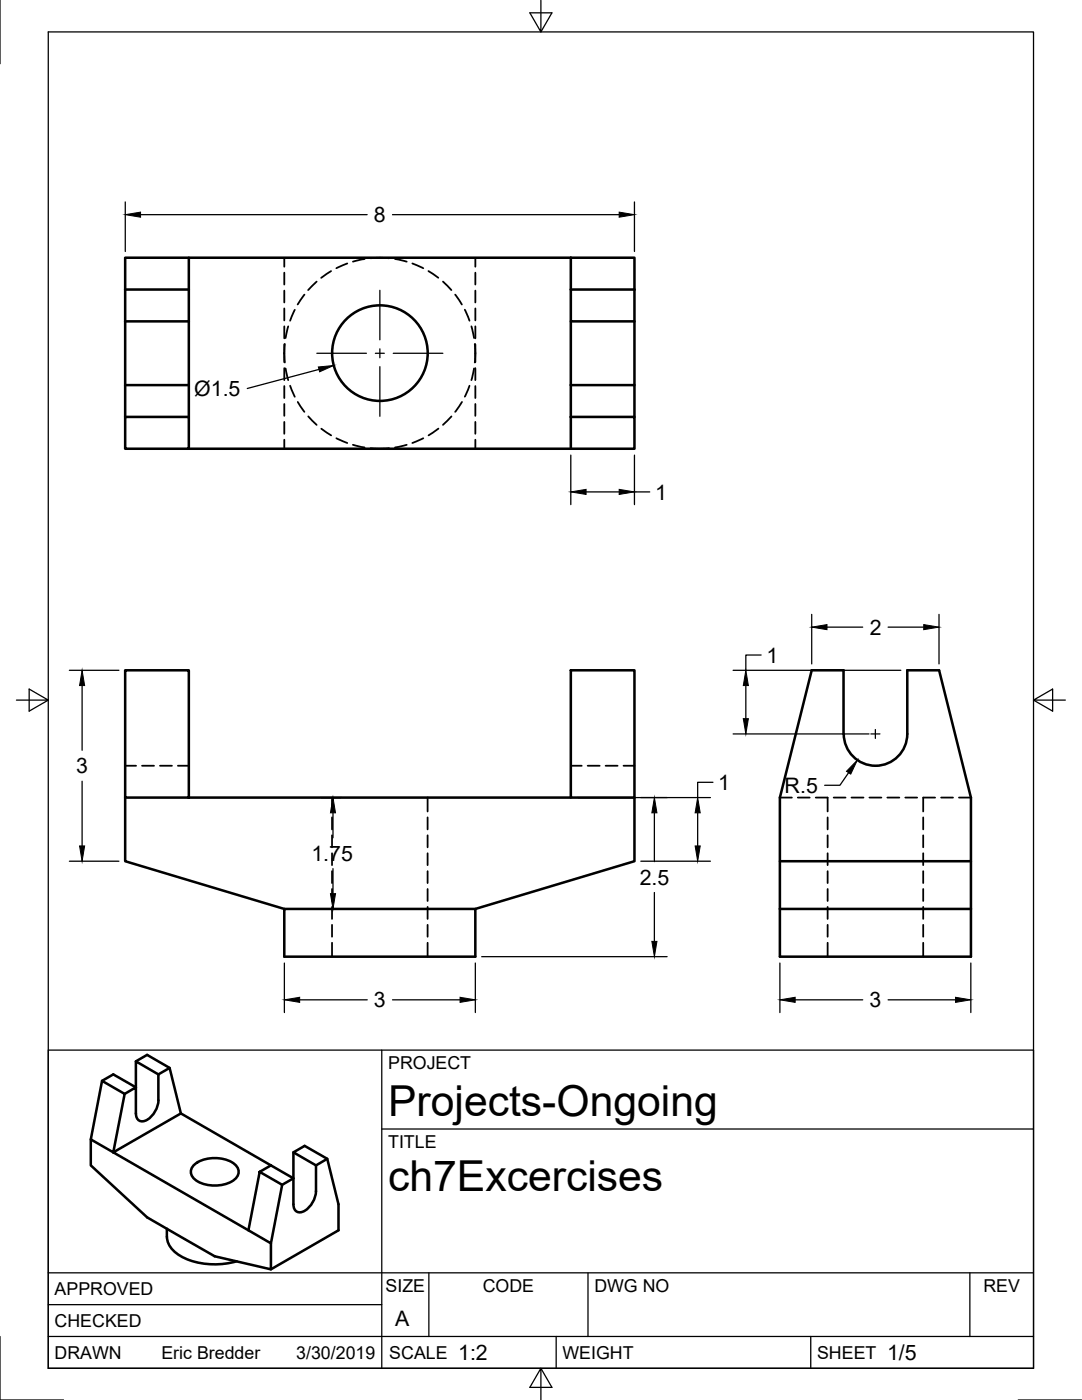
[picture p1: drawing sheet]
<svg xmlns="http://www.w3.org/2000/svg" width="216mm" height="279mm" viewBox="0 0 216 279" stroke-linecap="round" stroke-linejoin="round" font-family="sans-serif">
<!-- layer: Visible -->
<g fill="none" stroke="#000" stroke-width=".51">
<path d="M25 57.8v-6.4h12.7v6.4M25 57.8h12.7M25 57.8v6.3M37.7 57.8v6.3M37.7 51.4h76.2M113.9 57.8v6.3h12.7v-6.3M113.9 51.4h12.7v6.4M113.9 51.4v6.4M113.9 57.8h12.7M25 64.1v12.8M25 64.1h12.7M25 76.9h12.7"/>
<path d="M25 76.9v6.3M37.7 64.1v12.8M37.7 76.9v6.3M113.9 64.1v12.8M113.9 76.9h12.7M113.9 76.9v6.3M126.6 64.1v19.1M25 83.2h12.7v6.4h-12.7zM37.7 89.6h76.2M113.9 83.2h12.7v6.4h-12.7zM25 133.8h12.7v25.4h-12.7zM113.9 133.8h12.7v25.4h-12.7z"/>
<path d="M25 159.2v12.7l31.7 9.5M37.7 159.2h76.2M126.6 159.2v12.7l-31.8 9.5M168.3 146.5v-12.7h-6.3l-6.4 25.4v22.2M168.4 146.5a6.3 6.3 0 0 0 6.3 6.3 6.3 6.3 0 0 0 6.3-6.3v-12.7h6.4l6.3 25.4v12.7h-38.1M193.7 171.9v19h-38.1v-9.5M56.7 181.4h38.1v9.5h-38.1zM155.6 181.4h38.1M20.4 215.7l4.5 2.6-2.3 11.7-4.5-2.6zM27.1 211.8l2.3-1.3 4.4 2.6 2.3 9.1M31.6 214.4l-4.5-2.6v5.2l-4.5-2.6-2.2 1.3M33.8 213.1l-2.2 1.3v5.2a4.5 4.5 0 0 1-3.2 4.2 1.32 1.32 0 0 1-1.3-1.6v-5.2l-2.2 1.3"/>
<path d="M18.1 227.4v5.2l11.3 10.4 6.7 3.8 6.7 3.9 11.3 2.6v-5.2M36.1 222.2l-13.5 7.8 27 15.5M36.1 222.2l18 10.4M38.9 232.4a7.1 7.1 0 0 1 7.9 0 1.96 1.96 0 0 1 .8 1.9 1.96 1.96 0 0 1-1.4 1.5 7.2 7.2 0 0 1-7.3-.4 1.84 1.84 0 0 1 0-3zM51.8 233.9l4.5 2.6-2.2 11.6-4.5-2.6zM54.1 232.6l4.4 2.6 .1 5.1a1.37 1.37 0 0 0 .6 1.5 1.37 1.37 0 0 0 1.6-.2 5 5 0 0 0 2.2-3.9l.1-5.1M54.1 232.6l-2.3 1.3M58.5 230v5.2l-2.2 1.3M65.3 231.3l-2.2 1.3-4.6-2.6 2.3-1.3 4.5 2.6 2.2 9v5.2l-13.4 7.8M33.3 245.2v1.6M33.3 246.8a5.2 5.2 0 0 0 3.7 4.4 15.5 15.5 0 0 0 10.2 .5"/>
<circle cx="75.8" cy="70.5" r="9.5"/>
</g>
<!-- layer: Hidden -->
<g fill="none" stroke="#000" stroke-width=".36">
<path d="M56.7 51.4v1.8M56.7 54.4v2.4M56.7 58v2.4M60.7 58.8l-1.3 2M63.2 56.2l-1.7 1.7M66.1 54.1l-2 1.4M69.3 52.6l-2.2 .9M72.7 51.7l-2.3 .5M73.9 51.5l1.9-.1 1.8 .1M78.8 51.7l2.4 .5M82.3 52.6l2.2 .9M85.5 54.1l2 1.3"/>
<path d="M88.4 56.2l1.7 1.7M90.8 58.8l1.4 2M94.8 51.4v1.8M94.8 54.4v2.4M94.8 58v2.4M56.7 61.6v2.3M56.7 65.1v2.4M56.7 68.7v3.6M56.7 73.5v2.4M56.7 77v2.4M56.8 68.6l-.1 1.9 .1 1.8M57 73.5l.5 2.4"/>
<path d="M57.5 65.1l-.5 2.4M57.9 77l.9 2.2M58.8 61.8l-.9 2.2M92.8 61.8l.9 2.2M93.7 77l-.9 2.2M94.1 65.1l.5 2.4M94.6 73.5l-.5 2.4M94.7 68.6l.1 1.9-.1 1.8M94.8 61.6v2.3M94.8 65.1v2.4M94.8 68.7v3.6M94.8 73.5v2.4"/>
<path d="M94.8 77v2.4M56.7 80.6v2.4M56.7 84.2v2.4M56.7 87.8v1.8M59.4 80.2l1.3 2M61.5 83.1l1.7 1.7M64.1 85.6l2 1.3M67.1 87.5l2.2 .9M70.4 88.8l2.3 .5M73.9 89.5l1.9 .1 1.8-.1M81.2 88.8l-2.4 .5M84.5 87.5l-2.2 .9"/>
<path d="M87.5 85.5l-2 1.4M90.1 83.1l-1.7 1.7M92.2 80.2l-1.4 2M94.8 80.6v2.4M94.8 84.2v2.4M94.8 87.8v1.8M25 152.8h2.2M28.3 152.8h2.4M31.9 152.8h2.4M35.5 152.8h2.2M66.3 159.2v2.7M85.3 159.2v2.7"/>
<path d="M113.9 152.8h2.2M117.3 152.8h2.4M120.8 152.8h2.4M124.4 152.8h2.2M155.6 159.2h2.4M159.2 159.2h2.4M162.8 159.2h2.3v2.7M166.3 159.2h2.4M169.9 159.2h2.4M173.5 159.2h2.4M177.1 159.2h2.4M180.6 159.2h2.4"/>
<path d="M186.6 159.2h-2.4v2.7M187.8 159.2h2.4M191.3 159.2h2.4M66.3 163.1v2.4M66.3 166.7v2.4M66.3 170.3v2.4M66.3 173.9v2.3M66.3 177.4v2.4M85.3 163.1v2.4M85.3 166.7v2.4M85.3 170.3v2.4M85.3 173.9v2.3"/>
<path d="M85.3 177.4v2.4M165.1 163.1v2.4M165.1 166.7v2.4M165.1 170.3v2.4M165.1 173.9v2.3M165.1 177.4v2.4M184.2 163.1v2.4M184.2 166.7v2.4M184.2 170.3v2.4M184.2 173.9v2.3M184.2 177.4v2.4M66.3 181v2.4"/>
<path d="M66.3 184.6v2.3M66.3 188.2v2.7M85.3 181v2.4M85.3 184.6v2.3M85.3 188.2v2.7M165.1 181v2.4M165.1 184.6v2.3M165.1 188.2v2.7M184.2 181v2.4M184.2 184.6v2.3M184.2 188.2v2.7"/>
</g>
<!-- layer: Border -->
<path d="M0 0v12.7M9.6 6.4h196.6v266.7h-196.6zM107.9 0v6.4l-2.2-3.8h4.4l-2.2 3.8M3.3 139.7h6.3l-3.8-2.2v4.4l3.8-2.2M206.2 139.7l3.8 2.2v-4.4l-3.8 2.2h6.4M0 266.7v12.7h12.7M107.9 273.1l2.2 3.8h-4.4l2.2-3.8v6.3M203.2 279.4h12.7" fill="none" stroke="#000" stroke-width=".25"/>
<!-- layer: Titleblock -->
<path d="M9.6 209.6h196.6v63.5h-196.6zM76.2 209.6v63.5M76.2 225.3h130M9.6 254h196.6M85.6 254v12.7M117.3 254v12.7M193.5 254v12.7M9.6 266.7h196.6M9.6 260.4h66.6M111 266.7v6.4M161.8 266.7v6.4" fill="none" stroke="#000" stroke-width=".25"/>
<!-- layer: Dimensions -->
<g fill="none" stroke="#000" stroke-width=".25">
<path d="M25 40.3v9.9M28 42.8h45.3M78.3 42.8h45.2M126.6 40.3v9.9M63.6 73.7l-14.3 3.8M113.9 90.8v9.9M116.9 98.2h6.6M126.6 90.8v9.9M126.6 98.2h3M13.8 133.8h9.9M16.4 136.8v12.9M146.3 133.8h33.4"/>
<path d="M148.8 136.8v6.6M151.9 130.7h-3.1v3.1M162 122.6v9.9M165 125.2h7.1M177.2 125.2h7.1M187.4 122.6v9.9M16.4 155.9v12.9M63.9 159.2h4.3M115.2 159.2h26.6M142.3 156.1h-3.1v3.1M146.3 146.5h27.1M169.3 154.2l-1.7 2.5h-3.1"/>
<path d="M13.8 171.9h9.9M66.4 162.2v5M66.4 173.4v5M127.9 171.9h13.9M130.6 162.2v9.8M130.6 178.1v9.8M139.2 162.2v6.6M56.7 192.2v9.9M58 181.4h11M59.8 199.5h13.5M78.3 199.5h13.5M94.8 192.2v9.9"/>
<path d="M96.1 190.9h37M155.6 192.2v9.9M158.7 199.5h13.4M177.2 199.5h13.5M193.7 192.2v9.9"/>
</g>
<g fill="#000" stroke="#000" stroke-width=".2">
<path d="M25 42.8l3-.5v1zM123.5 42.3l3.1 .5-3.1 .5zM63.5 73.2l3.1-.3-2.8 1.3zM113.9 98.2l3-.5v1zM123.5 97.7l3.1 .5-3.1 .5zM16.4 133.8l.5 3h-1zM148.8 133.8l.5 3h-1zM162 125.2l3-.5v1zM184.3 124.7l3.1 .5-3.1 .5zM148.3 143.4h1l-.5 3.1zM171.1 151.7l-1.3 2.8-.9-.6zM15.9 168.8h1l-.5 3.1z"/>
<path d="M65.9 178.4h1.1l-.6 3zM66.4 159.2l.6 3h-1.1zM130.6 159.2l.5 3h-1zM138.7 168.8h1l-.5 3.1zM139.2 159.2l.5 3h-1zM56.7 199.5l3.1-.5v1zM91.8 199l3 .5-3 .5zM130.1 187.9h1l-.5 3zM155.6 199.5l3.1-.5v1zM190.7 199l3 .5-3 .5z"/>
</g>
<!-- layer: Center Lines -->
<path d="M75.8 57.9v9.9M63.2 70.5h9.9M74.9 70.5h1.8M75.8 69.6v1.8M75.8 73.2v9.9M78.5 70.5h9.9M173.8 146.5h1.8M174.7 145.6v1.8" fill="none" stroke="#000" stroke-width=".25"/>
<g font-size="8.5">
<text x="77.4" y="222.8">Projects-Ongoing</text>
<text x="77.4" y="237.8">ch7Excercises</text>
</g>
<g font-size="4.3">
<text x="74.6" y="44.3">8</text>
<text x="38.8" y="79">Ø1.5</text>
<text x="130.7" y="99.7">1</text>
<text x="173.5" y="126.7">2</text>
<text x="152.9" y="132.2">1</text>
<text x="15.2" y="154.3">3</text>
<text x="143.3" y="157.6">1</text>
<text x="156.6" y="158.2">R.5</text>
<text x="62.1" y="171.8">1.75</text>
<text x="127.7" y="176.6">2.5</text>
<text x="74.6" y="201">3</text>
<text x="173.5" y="201">3</text>
<text x="78.9" y="264.5">A</text>
<text x="91.4" y="271.4">1:2</text>
<text x="177" y="271.4">1/5</text>
</g>
<g font-size="3.5">
<text x="77.4" y="213.4">PROJECT</text>
<text x="77.4" y="229.1">TITLE</text>
<text x="76.9" y="257.8">SIZE</text>
<text x="96.3" y="257.8">CODE</text>
<text x="118.6" y="257.8">DWG NO</text>
<text x="196.2" y="257.8">REV</text>
<text x="10.9" y="258.5">APPROVED</text>
<text x="10.9" y="264.8">CHECKED</text>
<text x="10.9" y="271.2">DRAWN</text>
<text x="32.2" y="271.2">Eric Bredder</text>
<text x="59.1" y="271.2">3/30/2019</text>
<text x="77.7" y="271.2">SCALE</text>
<text x="112.2" y="271.2">WEIGHT</text>
<text x="163" y="271.2">SHEET</text>
</g>
</svg>
